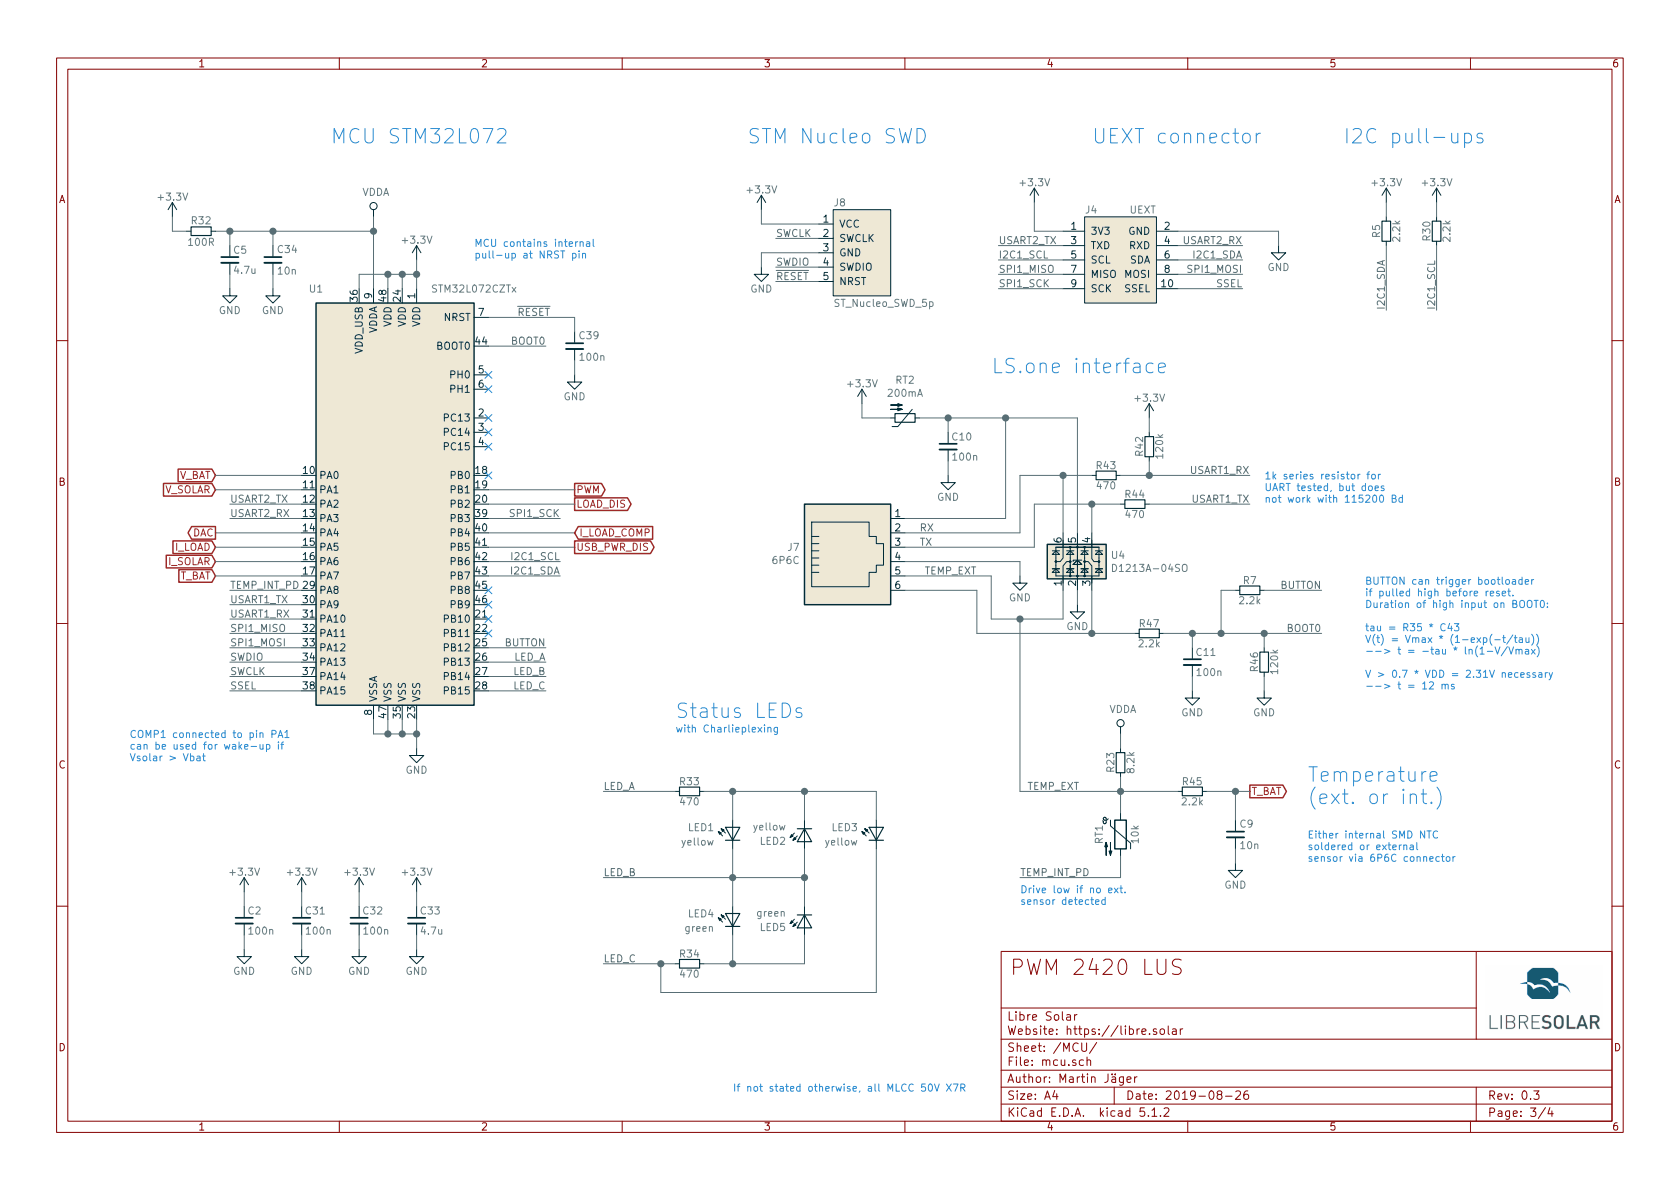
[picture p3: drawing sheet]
EESchema Schematic File Version 4
LIBS:pwm-2420-lus-cache
EELAYER 29 0
EELAYER END
$Descr A4 11693 8268
encoding utf-8
Sheet 3 4
Title "PWM 2420 LUS"
Date "2019-08-26"
Rev "0.3"
Comp "Libre Solar"
Comment1 "Author: Martin Jäger"
Comment2 "Website: https://libre.solar"
Comment3 ""
Comment4 ""
$EndDescr
$Comp
L power:GND #PWR010
U 1 1
P 2100 6600
F 0 "#PWR010" H 2100 6350 50  0001 C CNN
F 1 "GND" H 2100 6450 50  0000 C CNN
F 2 "" H 2100 6600 50  0000 C CNN
F 3 "" H 2100 6600 50  0000 C CNN
	1    2100 6600
	1    0    0    -1  
$EndComp
$Comp
L power:GND #PWR011
U 1 1
P 2500 6600
F 0 "#PWR011" H 2500 6350 50  0001 C CNN
F 1 "GND" H 2500 6450 50  0000 C CNN
F 2 "" H 2500 6600 50  0000 C CNN
F 3 "" H 2500 6600 50  0000 C CNN
	1    2500 6600
	1    0    0    -1  
$EndComp
$Comp
L power:GND #PWR012
U 1 1
P 2900 6600
F 0 "#PWR012" H 2900 6350 50  0001 C CNN
F 1 "GND" H 2900 6450 50  0000 C CNN
F 2 "" H 2900 6600 50  0000 C CNN
F 3 "" H 2900 6600 50  0000 C CNN
	1    2900 6600
	1    0    0    -1  
$EndComp
$Comp
L power:GND #PWR013
U 1 1
P 1900 2000
F 0 "#PWR013" H 1900 1750 50  0001 C CNN
F 1 "GND" H 1900 1850 50  0000 C CNN
F 2 "" H 1900 2000 50  0000 C CNN
F 3 "" H 1900 2000 50  0000 C CNN
	1    1900 2000
	1    0    0    -1  
$EndComp
$Comp
L power:+3.3V #PWR015
U 1 1
P 2100 6200
F 0 "#PWR015" H 2100 6050 50  0001 C CNN
F 1 "+3.3V" H 2100 6340 50  0000 C CNN
F 2 "" H 2100 6200 50  0000 C CNN
F 3 "" H 2100 6200 50  0000 C CNN
	1    2100 6200
	1    0    0    -1  
$EndComp
$Comp
L power:+3.3V #PWR016
U 1 1
P 2500 6200
F 0 "#PWR016" H 2500 6050 50  0001 C CNN
F 1 "+3.3V" H 2500 6340 50  0000 C CNN
F 2 "" H 2500 6200 50  0000 C CNN
F 3 "" H 2500 6200 50  0000 C CNN
	1    2500 6200
	1    0    0    -1  
$EndComp
$Comp
L power:+3.3V #PWR017
U 1 1
P 2900 6200
F 0 "#PWR017" H 2900 6050 50  0001 C CNN
F 1 "+3.3V" H 2900 6340 50  0000 C CNN
F 2 "" H 2900 6200 50  0000 C CNN
F 3 "" H 2900 6200 50  0000 C CNN
	1    2900 6200
	1    0    0    -1  
$EndComp
$Comp
L power:GND #PWR018
U 1 1
P 2900 5200
F 0 "#PWR018" H 2900 4950 50  0001 C CNN
F 1 "GND" H 2900 5050 50  0000 C CNN
F 2 "" H 2900 5200 50  0000 C CNN
F 3 "" H 2900 5200 50  0000 C CNN
	1    2900 5200
	1    0    0    -1  
$EndComp
$Comp
L power:+3.3V #PWR024
U 1 1
P 2900 1800
F 0 "#PWR024" H 2900 1650 50  0001 C CNN
F 1 "+3.3V" H 2900 1940 50  0000 C CNN
F 2 "" H 2900 1800 50  0000 C CNN
F 3 "" H 2900 1800 50  0000 C CNN
	1    2900 1800
	1    0    0    -1  
$EndComp
$Comp
L power:+3.3V #PWR025
U 1 1
P 1200 1500
F 0 "#PWR025" H 1200 1350 50  0001 C CNN
F 1 "+3.3V" H 1200 1640 50  0000 C CNN
F 2 "" H 1200 1500 50  0000 C CNN
F 3 "" H 1200 1500 50  0000 C CNN
	1    1200 1500
	1    0    0    -1  
$EndComp
$Comp
L Project:C C31
U 1 1
P 2100 6400
F 0 "C31" H 2120 6470 50  0000 L CNN
F 1 "100n" H 2120 6330 50  0000 L CNN
F 2 "LibreSolar:C_0805_2012" H 2100 6400 50  0001 C CNN
F 3 "" H 2100 6400 50  0000 C CNN
F 4 "Yageo" H 350 900 50  0001 C CNN "Manufacturer"
F 5 "CC0805KRX7R9BB104" H 350 900 50  0001 C CNN "PartNumber"
	1    2100 6400
	1    0    0    -1  
$EndComp
$Comp
L Project:C C32
U 1 1
P 2500 6400
F 0 "C32" H 2520 6470 50  0000 L CNN
F 1 "100n" H 2520 6330 50  0000 L CNN
F 2 "LibreSolar:C_0805_2012" H 2500 6400 50  0001 C CNN
F 3 "" H 2500 6400 50  0000 C CNN
F 4 "Yageo" H 400 900 50  0001 C CNN "Manufacturer"
F 5 "CC0805KRX7R9BB104" H 400 900 50  0001 C CNN "PartNumber"
	1    2500 6400
	1    0    0    -1  
$EndComp
$Comp
L Project:C C34
U 1 1
P 1900 1800
F 0 "C34" H 1925 1875 50  0000 L CNN
F 1 "10n" H 1925 1725 50  0000 L CNN
F 2 "LibreSolar:C_0805_2012" H 1900 1800 50  0001 C CNN
F 3 "" H 1900 1800 50  0000 C CNN
F 4 "Yageo" H -300 400 50  0001 C CNN "Manufacturer"
F 5 "CC0805KRX7R0BB103" H 0   0   50  0001 C CNN "PartNumber"
F 6 "100V, X7R" H 0   0   50  0001 C CNN "Remarks"
	1    1900 1800
	1    0    0    -1  
$EndComp
$Comp
L Project:C C33
U 1 1
P 2900 6400
F 0 "C33" H 2920 6470 50  0000 L CNN
F 1 "4.7u" H 2920 6330 50  0000 L CNN
F 2 "LibreSolar:C_0805_2012" H 2900 6400 50  0001 C CNN
F 3 "" H 2900 6400 50  0000 C CNN
F 4 "Wurth Electronics" H 450 900 50  0001 C CNN "Manufacturer"
F 5 "885012107018" H 450 900 50  0001 C CNN "PartNumber"
F 6 "25V, X5R" H -3150 1600 60  0001 C CNN "Remarks"
	1    2900 6400
	1    0    0    -1  
$EndComp
$Comp
L Project:D_LED LED2
U 1 1
P 5100 6400
AR Path="/5B07ACDD" Ref="LED2"  Part="1" 
AR Path="/58A68DCB/5B07ACDD" Ref="LED4"  Part="1" 
F 0 "LED4" H 5225 6450 50  0000 L CNN
F 1 "green" H 5225 6350 50  0000 L CNN
F 2 "LibreSolar:LED_0603_D3.0mm" V 5100 6400 50  0001 C CNN
F 3 "" V 5100 6400 50  0000 C CNN
F 4 "Lite-On" H 0   -100 50  0001 C CNN "Manufacturer"
F 5 "LTL-4231" H 0   -100 50  0001 C CNN "PartNumber"
F 6 "Green LED 3mm" H 0   -100 50  0001 C CNN "Remarks"
	1    5100 6400
	-1   0    0    -1  
$EndComp
$Comp
L power:GND #PWR030
U 1 1
P 5300 1850
F 0 "#PWR030" H 5300 1600 50  0001 C CNN
F 1 "GND" H 5300 1700 50  0000 C CNN
F 2 "" H 5300 1850 50  0000 C CNN
F 3 "" H 5300 1850 50  0000 C CNN
	1    5300 1850
	1    0    0    -1  
$EndComp
$Comp
L power:+3.3V #PWR031
U 1 1
P 5300 1450
F 0 "#PWR031" H 5300 1300 50  0001 C CNN
F 1 "+3.3V" H 5300 1590 50  0000 C CNN
F 2 "" H 5300 1450 50  0000 C CNN
F 3 "" H 5300 1450 50  0000 C CNN
	1    5300 1450
	1    0    0    -1  
$EndComp
Text Notes 4700 5000 0    100  ~ 0
Status LEDs
Text Notes 2300 1000 0    100  ~ 0
MCU STM32L072
Text Notes 5200 1000 0    100  ~ 0
STM Nucleo SWD
Text Label 3800 2400 2    50   ~ 0
BOOT0
Text Label 3600 2200 0    50   ~ 0
~RESET
Text Label 5400 1850 0    50   ~ 0
SWDIO
Text Label 5400 1650 0    50   ~ 0
SWCLK
Text Label 5400 1950 0    50   ~ 0
~RESET
Wire Wire Line
	2100 6200 2100 6300
Wire Wire Line
	2500 6200 2500 6300
Wire Wire Line
	2900 6300 2900 6200
Wire Wire Line
	2100 6600 2100 6500
Wire Wire Line
	2500 6500 2500 6600
Wire Wire Line
	1900 1900 1900 2000
Wire Wire Line
	2900 6500 2900 6600
Wire Wire Line
	1500 1600 1600 1600
Wire Wire Line
	1900 1600 1900 1700
Wire Wire Line
	1200 1600 1300 1600
Wire Wire Line
	1200 1600 1200 1500
Wire Wire Line
	5700 1650 5400 1650
Wire Wire Line
	5700 1850 5400 1850
Wire Wire Line
	5700 1950 5400 1950
Connection ~ 1900 1600
Text Notes 5100 7600 0    50   ~ 0
If not stated otherwise, all MLCC 50V X7R
$Comp
L power:+3.3V #PWR0101
U 1 1
P 7200 1400
F 0 "#PWR0101" H 7200 1250 50  0001 C CNN
F 1 "+3.3V" H 7200 1540 50  0000 C CNN
F 2 "" H 7200 1400 50  0000 C CNN
F 3 "" H 7200 1400 50  0000 C CNN
	1    7200 1400
	1    0    0    -1  
$EndComp
$Comp
L power:GND #PWR0102
U 1 1
P 8900 1700
F 0 "#PWR0102" H 8900 1450 50  0001 C CNN
F 1 "GND" H 8900 1550 50  0000 C CNN
F 2 "" H 8900 1700 50  0000 C CNN
F 3 "" H 8900 1700 50  0000 C CNN
	1    8900 1700
	1    0    0    -1  
$EndComp
$Comp
L power:+3.3V #PWR0103
U 1 1
P 10000 1400
F 0 "#PWR0103" H 10000 1250 50  0001 C CNN
F 1 "+3.3V" H 10000 1540 50  0000 C CNN
F 2 "" H 10000 1400 50  0000 C CNN
F 3 "" H 10000 1400 50  0000 C CNN
	1    10000 1400
	1    0    0    -1  
$EndComp
$Comp
L power:+3.3V #PWR0104
U 1 1
P 9650 1400
F 0 "#PWR0104" H 9650 1250 50  0001 C CNN
F 1 "+3.3V" H 9650 1540 50  0000 C CNN
F 2 "" H 9650 1400 50  0000 C CNN
F 3 "" H 9650 1400 50  0000 C CNN
	1    9650 1400
	1    0    0    -1  
$EndComp
$Comp
L Project:R R30
U 1 1
P 10000 1600
F 0 "R30" V 9930 1600 50  0000 C CNN
F 1 "2.2k" V 10070 1600 50  0000 C CNN
F 2 "LibreSolar:R_0805_2012" H 10000 1600 50  0001 C CNN
F 3 "" H 10000 1600 50  0000 C CNN
F 4 "Yageo" H 4850 -3750 50  0001 C CNN "Manufacturer"
F 5 "RC0805FR-072K2L" H 4850 -3750 50  0001 C CNN "PartNumber"
	1    10000 1600
	1    0    0    1   
$EndComp
$Comp
L Project:R R5
U 1 1
P 9650 1600
F 0 "R5" V 9580 1600 50  0000 C CNN
F 1 "2.2k" V 9720 1600 50  0000 C CNN
F 2 "LibreSolar:R_0805_2012" H 9650 1600 50  0001 C CNN
F 3 "" H 9650 1600 50  0000 C CNN
F 4 "Yageo" H 4850 -3750 50  0001 C CNN "Manufacturer"
F 5 "RC0805FR-072K2L" H 4850 -3750 50  0001 C CNN "PartNumber"
	1    9650 1600
	1    0    0    1   
$EndComp
$Comp
L Project:UEXT J4
U 1 1
P 7800 1800
F 0 "J4" H 7550 2150 50  0000 L CNN
F 1 "UEXT" H 8050 2150 50  0000 R CNN
F 2 "LibreSolar:Box_Header_2x05x2.54mm_Straight" H 7800 1200 50  0001 C CIN
F 3 "" H 7800 1800 60  0000 C CNN
F 4 "On Shore Technology Inc." H 0   0   50  0001 C CNN "Manufacturer"
F 5 "302-S101" H 7800 1800 50  0001 C CNN "PartNumber"
F 6 "2x5 pin box header, pitch 2.54 mm" H 0   0   50  0001 C CNN "Remarks"
	1    7800 1800
	1    0    0    -1  
$EndComp
Text Notes 7600 1000 0    100  ~ 0
UEXT connector
Text Notes 9350 1000 0    100  ~ 0
I2C pull-ups
Wire Wire Line
	9650 1500 9650 1400
Wire Wire Line
	10000 1500 10000 1400
Wire Wire Line
	8200 1600 8900 1600
Wire Wire Line
	8900 1600 8900 1700
Wire Wire Line
	10000 2150 10000 1700
Wire Wire Line
	7400 1700 6950 1700
Wire Wire Line
	7400 1800 6950 1800
Wire Wire Line
	7400 1900 6950 1900
Wire Wire Line
	7400 2000 6950 2000
Wire Wire Line
	8200 1700 8650 1700
Wire Wire Line
	8200 1800 8650 1800
Wire Wire Line
	8200 1900 8650 1900
Wire Wire Line
	8200 2000 8650 2000
Wire Wire Line
	9650 1700 9650 2150
Wire Wire Line
	7200 1600 7400 1600
Wire Wire Line
	7200 1600 7200 1400
Text Label 8650 1900 2    50   ~ 0
SPI1_MOSI
Text Label 8650 2000 2    50   ~ 0
SSEL
Text Label 8650 1800 2    50   ~ 0
I2C1_SDA
Text Label 8650 1700 2    50   ~ 0
USART2_RX
Text Label 6950 1700 0    50   ~ 0
USART2_TX
Text Label 6950 1800 0    50   ~ 0
I2C1_SCL
Text Label 6950 1900 0    50   ~ 0
SPI1_MISO
Text Label 6950 2000 0    50   ~ 0
SPI1_SCK
Text Label 9650 2150 1    50   ~ 0
I2C1_SDA
Text Label 10000 2150 1    50   ~ 0
I2C1_SCL
$Comp
L Project:D_LED LED5
U 1 1
P 5600 6400
F 0 "LED5" H 5725 6450 50  0000 L CNN
F 1 "green" H 5725 6350 50  0000 L CNN
F 2 "LibreSolar:LED_0603_D3.0mm" V 5600 6400 50  0001 C CNN
F 3 "" V 5600 6400 50  0000 C CNN
F 4 "Lite-On" H 0   -100 50  0001 C CNN "Manufacturer"
F 5 "LTL-4231" H 0   -100 50  0001 C CNN "PartNumber"
F 6 "Green LED 3mm" H 0   -100 50  0001 C CNN "Remarks"
	1    5600 6400
	-1   0    0    1   
$EndComp
$Comp
L Project:C C39
U 1 1
P 4000 2400
F 0 "C39" H 4025 2475 50  0000 L CNN
F 1 "100n" H 4025 2325 50  0000 L CNN
F 2 "LibreSolar:C_0805_2012" H 4000 2400 50  0001 C CNN
F 3 "" H 4000 2400 50  0000 C CNN
F 4 "Yageo" H 1800 1000 50  0001 C CNN "Manufacturer"
F 5 "CC0805KRX7R9BB104" H 1800 1000 50  0001 C CNN "PartNumber"
	1    4000 2400
	1    0    0    -1  
$EndComp
$Comp
L power:GND #PWR0120
U 1 1
P 4000 2600
F 0 "#PWR0120" H 4000 2350 50  0001 C CNN
F 1 "GND" H 4000 2450 50  0000 C CNN
F 2 "" H 4000 2600 50  0000 C CNN
F 3 "" H 4000 2600 50  0000 C CNN
	1    4000 2600
	1    0    0    -1  
$EndComp
Wire Wire Line
	4000 2500 4000 2600
Text Notes 3300 1800 0    50   ~ 0
MCU contains internal\npull-up at NRST pin
Wire Wire Line
	4000 2200 4000 2300
$Comp
L Project:D_LED LED1
U 1 1
P 5100 5800
F 0 "LED1" H 5225 5850 50  0000 L CNN
F 1 "yellow" H 5225 5750 50  0000 L CNN
F 2 "LibreSolar:LED_0603_D3.0mm" V 5100 5800 50  0001 C CNN
F 3 "" V 5100 5800 50  0000 C CNN
F 4 "Lite-On" H 0   -100 50  0001 C CNN "Manufacturer"
F 5 "LTL-1CHY" H 0   -100 50  0001 C CNN "PartNumber"
F 6 "Yellow LED 3mm" H 0   -100 50  0001 C CNN "Remarks"
	1    5100 5800
	-1   0    0    -1  
$EndComp
$Comp
L Project:D_LED LED3
U 1 1
P 6100 5800
F 0 "LED3" H 6225 5850 50  0000 L CNN
F 1 "yellow" H 6225 5750 50  0000 L CNN
F 2 "LibreSolar:LED_0603_D3.0mm" V 6100 5800 50  0001 C CNN
F 3 "" V 6100 5800 50  0000 C CNN
F 4 "Lite-On" H 0   -100 50  0001 C CNN "Manufacturer"
F 5 "LTL-1CHY" H 0   -100 50  0001 C CNN "PartNumber"
F 6 "Yellow LED 3mm" H 0   -100 50  0001 C CNN "Remarks"
	1    6100 5800
	-1   0    0    -1  
$EndComp
$Comp
L Project:D_LED LED2
U 1 1
P 5600 5800
F 0 "LED2" H 5725 5850 50  0000 L CNN
F 1 "yellow" H 5725 5750 50  0000 L CNN
F 2 "LibreSolar:LED_0603_D3.0mm" V 5600 5800 50  0001 C CNN
F 3 "" V 5600 5800 50  0000 C CNN
F 4 "Lite-On" H 0   -100 50  0001 C CNN "Manufacturer"
F 5 "LTL-1CHY" H 0   -100 50  0001 C CNN "PartNumber"
F 6 "Yellow LED 3mm" H 0   -100 50  0001 C CNN "Remarks"
	1    5600 5800
	-1   0    0    1   
$EndComp
Wire Wire Line
	5700 1550 5300 1550
Wire Wire Line
	5300 1550 5300 1450
Wire Wire Line
	5700 1750 5300 1750
Wire Wire Line
	5300 1750 5300 1850
$Comp
L Project:R R7
U 1 1
P 8700 4100
F 0 "R7" V 8630 4100 50  0000 C CNN
F 1 "2.2k" V 8770 4100 50  0000 C CNN
F 2 "LibreSolar:R_0805_2012" H 8700 4100 50  0001 C CNN
F 3 "" H 8700 4100 50  0000 C CNN
F 4 "Yageo" H 3900 -1250 50  0001 C CNN "Manufacturer"
F 5 "RC0805FR-072K2L" H 3900 -1250 50  0001 C CNN "PartNumber"
	1    8700 4100
	0    1    1    0   
$EndComp
Text Label 9200 4400 2    50   ~ 0
BOOT0
Text Notes 4700 5100 0    50   ~ 0
with Charlieplexing
Text Label 1600 4200 0    50   ~ 0
USART1_TX
Text Label 1600 4300 0    50   ~ 0
USART1_RX
Text Label 1600 4600 0    50   ~ 0
SWDIO
Text Label 1600 4700 0    50   ~ 0
SWCLK
Wire Wire Line
	2100 3700 1500 3700
Wire Wire Line
	2100 4700 1600 4700
Wire Wire Line
	2100 4600 1600 4600
Wire Wire Line
	2100 4300 1600 4300
Wire Wire Line
	2100 4200 1600 4200
Wire Wire Line
	2100 3600 1600 3600
Wire Wire Line
	2100 3500 1600 3500
Text Label 1600 3500 0    50   ~ 0
USART2_TX
Text Label 1600 3600 0    50   ~ 0
USART2_RX
Text Label 1600 4800 0    50   ~ 0
SSEL
Wire Wire Line
	2100 4800 1600 4800
Text GLabel 1500 3700 0    50   Output ~ 0
DAC
Text GLabel 1500 3400 0    50   Input ~ 0
V_SOLAR
Text GLabel 1500 3300 0    50   Input ~ 0
V_BAT
Text GLabel 1500 4000 0    50   Input ~ 0
T_BAT
Text GLabel 1500 3800 0    50   Input ~ 0
I_LOAD
Text GLabel 1500 3900 0    50   Input ~ 0
I_SOLAR
Wire Wire Line
	1500 3300 2100 3300
Wire Wire Line
	2100 3400 1500 3400
Wire Wire Line
	2100 3800 1500 3800
Wire Wire Line
	2100 3900 1500 3900
Wire Wire Line
	1500 4000 2100 4000
Wire Wire Line
	3400 3900 3900 3900
Wire Wire Line
	3400 4000 3900 4000
Wire Wire Line
	3400 3700 4000 3700
Wire Wire Line
	3400 3800 4000 3800
Wire Wire Line
	3400 3600 3900 3600
Text Label 3900 4000 2    50   ~ 0
I2C1_SDA
Text Label 3900 3900 2    50   ~ 0
I2C1_SCL
Text Label 3900 3600 2    50   ~ 0
SPI1_SCK
Text GLabel 4000 3400 2    50   Output ~ 0
PWM
Text GLabel 4000 3800 2    50   Output ~ 0
USB_PWR_DIS
Wire Wire Line
	3400 4700 3800 4700
Text GLabel 4000 3500 2    50   Output ~ 0
LOAD_DIS
Wire Wire Line
	3400 4800 3800 4800
Wire Wire Line
	4000 3400 3400 3400
Wire Wire Line
	2100 4100 1600 4100
Wire Wire Line
	2100 4400 1600 4400
Wire Wire Line
	2100 4500 1600 4500
Text Label 3800 4800 2    50   ~ 0
LED_C
Text Label 3800 4700 2    50   ~ 0
LED_B
Text Label 3800 4600 2    50   ~ 0
LED_A
Wire Wire Line
	3400 2400 3800 2400
Wire Wire Line
	3400 2200 4000 2200
$Comp
L Project:R R32
U 1 1
P 1400 1600
F 0 "R32" V 1325 1600 50  0000 C CNN
F 1 "100R" V 1475 1600 50  0000 C CNN
F 2 "LibreSolar:R_0805_2012" V 1225 1500 50  0001 C CNN
F 3 "" H 1400 1600 50  0000 C CNN
F 4 "Yageo" H -800 -400 50  0001 C CNN "Manufacturer"
F 5 "RC0805FR-07100RL" H 1400 1600 50  0001 C CNN "PartNumber"
	1    1400 1600
	0    1    1    0   
$EndComp
$Comp
L Project:C C5
U 1 1
P 1600 1800
F 0 "C5" H 1620 1870 50  0000 L CNN
F 1 "4.7u" H 1620 1730 50  0000 L CNN
F 2 "LibreSolar:C_0805_2012" H 1600 1800 50  0001 C CNN
F 3 "" H 1600 1800 50  0000 C CNN
F 4 "Wurth Electronics" H -850 -3700 50  0001 C CNN "Manufacturer"
F 5 "885012107018" H -850 -3700 50  0001 C CNN "PartNumber"
F 6 "25V, X5R" H -4450 -3000 60  0001 C CNN "Remarks"
	1    1600 1800
	1    0    0    -1  
$EndComp
Wire Wire Line
	1600 1600 1600 1700
Connection ~ 1600 1600
Wire Wire Line
	1600 1900 1600 2000
$Comp
L power:GND #PWR020
U 1 1
P 1600 2000
F 0 "#PWR020" H 1600 1750 50  0001 C CNN
F 1 "GND" H 1600 1850 50  0000 C CNN
F 2 "" H 1600 2000 50  0000 C CNN
F 3 "" H 1600 2000 50  0000 C CNN
	1    1600 2000
	1    0    0    -1  
$EndComp
Wire Wire Line
	2600 2000 2600 1600
Wire Wire Line
	1900 1600 2600 1600
Wire Wire Line
	2800 1900 2700 1900
Wire Wire Line
	2700 1900 2700 2000
Wire Wire Line
	2800 1900 2800 2000
$Comp
L Project:R R33
U 1 1
P 4800 5500
F 0 "R33" V 4730 5500 50  0000 C CNN
F 1 "470" V 4870 5500 50  0000 C CNN
F 2 "LibreSolar:R_0805_2012" H 4800 5500 50  0001 C CNN
F 3 "" H 4800 5500 50  0000 C CNN
F 4 "Yageo" H 0   150 50  0001 C CNN "Manufacturer"
F 5 "RC0805FR-07470RL" H 0   150 50  0001 C CNN "PartNumber"
	1    4800 5500
	0    -1   1    0   
$EndComp
$Comp
L Project:R R34
U 1 1
P 4800 6700
F 0 "R34" V 4730 6700 50  0000 C CNN
F 1 "470" V 4870 6700 50  0000 C CNN
F 2 "LibreSolar:R_0805_2012" H 4800 6700 50  0001 C CNN
F 3 "" H 4800 6700 50  0000 C CNN
F 4 "Yageo" H 0   1350 50  0001 C CNN "Manufacturer"
F 5 "RC0805FR-07470RL" H 0   1350 50  0001 C CNN "PartNumber"
	1    4800 6700
	0    -1   1    0   
$EndComp
Wire Wire Line
	4900 5500 5100 5500
Wire Wire Line
	6100 5500 6100 5700
Wire Wire Line
	5100 6500 5100 6700
Connection ~ 5100 6700
Wire Wire Line
	5100 6700 4900 6700
Wire Wire Line
	5600 6500 5600 6700
Wire Wire Line
	5600 6700 5100 6700
Wire Wire Line
	5600 5900 5600 6100
Wire Wire Line
	5600 5700 5600 5500
Connection ~ 5600 5500
Wire Wire Line
	5600 5500 6100 5500
Wire Wire Line
	5100 5500 5100 5700
Connection ~ 5100 5500
Wire Wire Line
	5100 5500 5600 5500
Wire Wire Line
	5100 5900 5100 6100
Connection ~ 5100 6100
Wire Wire Line
	5100 6100 5100 6300
Wire Wire Line
	5100 6100 5600 6100
Connection ~ 5600 6100
Wire Wire Line
	5600 6100 5600 6300
Wire Wire Line
	4700 6700 4600 6700
Wire Wire Line
	4700 5500 4200 5500
Text Label 4200 5500 0    50   ~ 0
LED_A
Text Label 4200 6100 0    50   ~ 0
LED_B
Text Label 4200 6700 0    50   ~ 0
LED_C
$Comp
L Project:ST_Nucleo_SWD_5p J8
U 1 1
P 6000 1750
F 0 "J8" H 5800 2100 50  0000 L CNN
F 1 "ST_Nucleo_SWD_5p" H 5800 1400 50  0000 L CNN
F 2 "Connector_PinHeader_2.54mm:PinHeader_1x05_P2.54mm_Vertical" H 6000 1300 30  0001 C CIN
F 3 "" H 6150 1800 60  0000 C CNN
F 4 "any" H 0   0   50  0001 C CNN "Manufacturer"
F 5 "1x5 pin header, pitch 2.54 mm" H 0   0   50  0001 C CNN "Remarks"
	1    6000 1750
	1    0    0    -1  
$EndComp
$Comp
L Connector:6P6C J7
U 1 1
P 5900 3800
F 0 "J7" H 5570 3804 50  0000 R CNN
F 1 "6P6C" H 5570 3895 50  0000 R CNN
F 2 "LibreSolar:RJ25_6P6C_TabUp" V 5900 3825 50  0001 C CNN
F 3 "" V 5900 3825 50  0001 C CNN
F 4 "Wurth Electronics" H 5900 3800 50  0001 C CNN "Manufacturer"
F 5 "615006138421" H 5900 3800 50  0001 C CNN "PartNumber"
F 6 "Alternative: Pulse E5566-Q0LK22-L" H -600 0   50  0001 C CNN "Remarks"
	1    5900 3800
	1    0    0    1   
$EndComp
$Comp
L power:+3.3V #PWR022
U 1 1
P 6000 2800
F 0 "#PWR022" H 6000 2650 50  0001 C CNN
F 1 "+3.3V" H 6000 2940 50  0000 C CNN
F 2 "" H 6000 2800 50  0000 C CNN
F 3 "" H 6000 2800 50  0000 C CNN
	1    6000 2800
	-1   0    0    -1  
$EndComp
$Comp
L power:GND #PWR023
U 1 1
P 7100 4000
F 0 "#PWR023" H 7100 3750 50  0001 C CNN
F 1 "GND" H 7100 3850 50  0000 C CNN
F 2 "" H 7100 4000 50  0000 C CNN
F 3 "" H 7100 4000 50  0000 C CNN
	1    7100 4000
	1    0    0    -1  
$EndComp
Wire Wire Line
	6300 3600 7000 3600
Text Label 6800 4000 2    50   ~ 0
TEMP_EXT
$Comp
L power:GND #PWR?
U 1 1
P 8600 6000
AR Path="/58E22D17/5C4951F9" Ref="#PWR?"  Part="1" 
AR Path="/58A68DC9/5C4951F9" Ref="#PWR?"  Part="1" 
AR Path="/58A68DCB/5C4951F9" Ref="#PWR032"  Part="1" 
F 0 "#PWR032" H 8600 5750 50  0001 C CNN
F 1 "GND" H 8600 5850 50  0000 C CNN
F 2 "" H 8600 6000 50  0000 C CNN
F 3 "" H 8600 6000 50  0000 C CNN
	1    8600 6000
	-1   0    0    -1  
$EndComp
$Comp
L Project:C C?
U 1 1
P 8600 5800
AR Path="/58E22D17/5C495207" Ref="C?"  Part="1" 
AR Path="/58A68DC9/5C495207" Ref="C?"  Part="1" 
AR Path="/58A68DCB/5C495207" Ref="C9"  Part="1" 
F 0 "C9" H 8625 5875 50  0000 L CNN
F 1 "10n" H 8625 5725 50  0000 L CNN
F 2 "LibreSolar:C_0805_2012" H 8600 5600 50  0001 C CNN
F 3 "" H 8625 5875 50  0000 C CNN
F 4 "Yageo" H -200 -50 50  0001 C CNN "Manufacturer"
F 5 "CC0805KRX7R0BB103" H -600 0   50  0001 C CNN "PartNumber"
F 6 "100V, X7R" H -600 0   50  0001 C CNN "Remarks"
	1    8600 5800
	1    0    0    -1  
$EndComp
$Comp
L Project:R R?
U 1 1
P 7800 5300
AR Path="/58E22D17/5C495216" Ref="R?"  Part="1" 
AR Path="/58A68DC9/5C495216" Ref="R?"  Part="1" 
AR Path="/58A68DCB/5C495216" Ref="R23"  Part="1" 
F 0 "R23" V 7730 5300 50  0000 C CNN
F 1 "8.2k" V 7870 5300 50  0000 C CNN
F 2 "LibreSolar:R_0805_2012" H 7800 5300 50  0001 C CNN
F 3 "" H 7800 5300 50  0000 C CNN
F 4 "Yageo" H -1500 100 50  0001 C CNN "Manufacturer"
F 5 "RC0805FR-078K2L" H -600 0   50  0001 C CNN "PartNumber"
	1    7800 5300
	1    0    0    -1  
$EndComp
$Comp
L Device:Thermistor_NTC RT?
U 1 1
P 7800 5800
AR Path="/58E22D17/5C49521F" Ref="RT?"  Part="1" 
AR Path="/58A68DC9/5C49521F" Ref="RT?"  Part="1" 
AR Path="/58A68DCB/5C49521F" Ref="RT1"  Part="1" 
F 0 "RT1" V 7650 5800 50  0000 C CNN
F 1 "10k" V 7900 5800 50  0000 C CNN
F 2 "LibreSolar:R_0805_2012" H 7800 5850 50  0001 C CNN
F 3 "" H 7800 5850 50  0001 C CNN
F 4 "Murata" H -1500 -50 50  0001 C CNN "Manufacturer"
F 5 "NCP21XV103J03RA" H -1500 -50 50  0001 C CNN "PartNumber"
	1    7800 5800
	1    0    0    -1  
$EndComp
Wire Wire Line
	8600 5900 8600 6000
Wire Wire Line
	8600 5700 8600 5500
Wire Wire Line
	7800 5400 7800 5500
Connection ~ 7800 5500
Text Notes 9100 5600 0    100  ~ 0
Temperature\n(ext. or int.)
Wire Wire Line
	7800 5500 7800 5650
Text GLabel 8700 5500 2    50   Output ~ 0
T_BAT
Wire Wire Line
	8600 5500 8700 5500
Text Label 7150 5500 0    50   ~ 0
TEMP_EXT
Text Notes 9100 6000 0    50   ~ 0
Either internal SMD NTC\nsoldered or external \nsensor via 6P6C connector
Text Notes 6900 2600 0    100  ~ 0
LS.one interface
Text Label 1600 4400 0    50   ~ 0
SPI1_MISO
Text Label 1600 4500 0    50   ~ 0
SPI1_MOSI
$Comp
L power:VDDA #PWR0108
U 1 1
P 2600 1500
F 0 "#PWR0108" H 2600 1350 50  0001 C CNN
F 1 "VDDA" H 2617 1673 50  0000 C CNN
F 2 "" H 2600 1500 50  0001 C CNN
F 3 "" H 2600 1500 50  0001 C CNN
	1    2600 1500
	1    0    0    -1  
$EndComp
Wire Wire Line
	1600 1600 1900 1600
Wire Wire Line
	2600 1500 2600 1600
Connection ~ 2600 1600
Text Notes 900  5300 0    50   ~ 0
COMP1 connected to pin PA1\ncan be used for wake-up if\nVsolar > Vbat
Wire Wire Line
	4000 3500 3400 3500
Text GLabel 4000 3700 2    50   Input ~ 0
I_LOAD_COMP
Wire Wire Line
	7100 3900 7100 4000
Wire Wire Line
	6300 4100 6800 4100
$Comp
L MCU_ST_STM32L0:STM32L072CZTx U1
U 1 1
P 2700 3500
F 0 "U1" H 3200 5000 50  0000 C CNN
F 1 "STM32L072CZTx" H 2100 5000 50  0000 C CNN
F 2 "Package_QFP:LQFP-48_7x7mm_P0.5mm" H 2100 2100 50  0001 R CNN
F 3 "http://www.st.com/st-web-ui/static/active/en/resource/technical/document/datasheet/DM00141133.pdf" H 2700 3500 50  0001 C CNN
F 4 "ST Microelectronics" H 0   0   50  0001 C CNN "Manufacturer"
F 5 "STM32L072CZT6" H 0   0   50  0001 C CNN "PartNumber"
F 6 "Alternative: STM32L073CZT6" H 0   0   50  0001 C CNN "Remarks"
	1    2700 3500
	-1   0    0    -1  
$EndComp
Wire Wire Line
	2600 5000 2600 5100
Wire Wire Line
	2600 5100 2700 5100
Wire Wire Line
	2900 5100 2900 5200
Wire Wire Line
	2900 5000 2900 5100
Connection ~ 2900 5100
Wire Wire Line
	2800 5000 2800 5100
Connection ~ 2800 5100
Wire Wire Line
	2800 5100 2900 5100
Wire Wire Line
	2700 5000 2700 5100
Connection ~ 2700 5100
Wire Wire Line
	2700 5100 2800 5100
Wire Wire Line
	2900 2000 2900 1900
Wire Wire Line
	2800 1900 2900 1900
Connection ~ 2800 1900
Connection ~ 2900 1900
Wire Wire Line
	2900 1900 2900 1800
$Comp
L power:GND #PWR05
U 1 1
P 1700 6600
F 0 "#PWR05" H 1700 6350 50  0001 C CNN
F 1 "GND" H 1700 6450 50  0000 C CNN
F 2 "" H 1700 6600 50  0000 C CNN
F 3 "" H 1700 6600 50  0000 C CNN
	1    1700 6600
	1    0    0    -1  
$EndComp
$Comp
L power:+3.3V #PWR01
U 1 1
P 1700 6200
F 0 "#PWR01" H 1700 6050 50  0001 C CNN
F 1 "+3.3V" H 1700 6340 50  0000 C CNN
F 2 "" H 1700 6200 50  0000 C CNN
F 3 "" H 1700 6200 50  0000 C CNN
	1    1700 6200
	1    0    0    -1  
$EndComp
$Comp
L Project:C C2
U 1 1
P 1700 6400
F 0 "C2" H 1720 6470 50  0000 L CNN
F 1 "100n" H 1720 6330 50  0000 L CNN
F 2 "LibreSolar:C_0805_2012" H 1700 6400 50  0001 C CNN
F 3 "" H 1700 6400 50  0000 C CNN
F 4 "Yageo" H -50 900 50  0001 C CNN "Manufacturer"
F 5 "CC0805KRX7R9BB104" H -50 900 50  0001 C CNN "PartNumber"
	1    1700 6400
	1    0    0    -1  
$EndComp
Wire Wire Line
	1700 6200 1700 6300
Wire Wire Line
	1700 6600 1700 6500
$Comp
L Project:C C10
U 1 1
P 6600 3100
F 0 "C10" H 6620 3170 50  0000 L CNN
F 1 "100n" H 6620 3030 50  0000 L CNN
F 2 "LibreSolar:C_0805_2012" H 6600 3100 50  0001 C CNN
F 3 "" H 6600 3100 50  0000 C CNN
F 4 "Yageo" H 4850 -2400 50  0001 C CNN "Manufacturer"
F 5 "CC0805KRX7R9BB104" H 4850 -2400 50  0001 C CNN "PartNumber"
	1    6600 3100
	1    0    0    -1  
$EndComp
Wire Wire Line
	2700 1900 2500 1900
Wire Wire Line
	2500 1900 2500 2000
Connection ~ 2700 1900
Wire Wire Line
	7800 6100 7100 6100
Wire Wire Line
	7800 5950 7800 6100
Text Label 7100 6100 0    50   ~ 0
TEMP_INT_PD
Text Label 1600 4100 0    50   ~ 0
TEMP_INT_PD
Wire Wire Line
	3400 4600 3800 4600
$Comp
L Project:R R43
U 1 1
P 7700 3300
F 0 "R43" V 7630 3300 50  0000 C CNN
F 1 "470" V 7770 3300 50  0000 C CNN
F 2 "LibreSolar:R_0805_2012" H 7700 3300 50  0001 C CNN
F 3 "" H 7700 3300 50  0000 C CNN
F 4 "Yageo" H 2900 -2050 50  0001 C CNN "Manufacturer"
F 5 "RC0805FR-07470RL" H 2900 -2050 50  0001 C CNN "PartNumber"
	1    7700 3300
	0    -1   1    0   
$EndComp
$Comp
L Project:R R44
U 1 1
P 7900 3500
F 0 "R44" V 7830 3500 50  0000 C CNN
F 1 "470" V 7970 3500 50  0000 C CNN
F 2 "LibreSolar:R_0805_2012" H 7900 3500 50  0001 C CNN
F 3 "" H 7900 3500 50  0000 C CNN
F 4 "Yageo" H 3100 -1850 50  0001 C CNN "Manufacturer"
F 5 "RC0805FR-07470RL" H 3100 -1850 50  0001 C CNN "PartNumber"
	1    7900 3500
	0    -1   1    0   
$EndComp
Wire Wire Line
	7100 3700 7100 3300
Wire Wire Line
	6300 3700 7100 3700
Wire Wire Line
	7200 3800 7200 3500
Wire Wire Line
	6300 3800 7200 3800
$Comp
L power:GND #PWR0110
U 1 1
P 7500 4200
F 0 "#PWR0110" H 7500 3950 50  0001 C CNN
F 1 "GND" H 7500 4050 50  0000 C CNN
F 2 "" H 7500 4200 50  0000 C CNN
F 3 "" H 7500 4200 50  0000 C CNN
	1    7500 4200
	1    0    0    -1  
$EndComp
Wire Wire Line
	7800 3300 8000 3300
Wire Wire Line
	8000 3500 8700 3500
Text Label 8700 3500 2    50   ~ 0
USART1_TX
Text Label 8700 3300 2    50   ~ 0
USART1_RX
$Comp
L Project:R R45
U 1 1
P 8300 5500
F 0 "R45" V 8230 5500 50  0000 C CNN
F 1 "2.2k" V 8370 5500 50  0000 C CNN
F 2 "LibreSolar:R_0805_2012" H 8300 5500 50  0001 C CNN
F 3 "" H 8300 5500 50  0000 C CNN
F 4 "Yageo" H 3500 150 50  0001 C CNN "Manufacturer"
F 5 "RC0805FR-072K2L" H 3500 150 50  0001 C CNN "PartNumber"
	1    8300 5500
	0    -1   1    0   
$EndComp
Wire Wire Line
	8400 5500 8600 5500
Connection ~ 8600 5500
$Comp
L Project:R R42
U 1 1
P 8000 3100
F 0 "R42" V 7930 3100 50  0000 C CNN
F 1 "120k" V 8070 3100 50  0000 C CNN
F 2 "LibreSolar:R_0805_2012" H 8000 3100 50  0001 C CNN
F 3 "" H 8000 3100 50  0000 C CNN
F 4 "Yageo" H 3200 -2250 50  0001 C CNN "Manufacturer"
F 5 "RC0805FR-07120KL" H 3200 -2250 50  0001 C CNN "PartNumber"
	1    8000 3100
	1    0    0    -1  
$EndComp
$Comp
L power:VDDA #PWR0111
U 1 1
P 7800 5100
F 0 "#PWR0111" H 7800 4950 50  0001 C CNN
F 1 "VDDA" H 7817 5273 50  0000 C CNN
F 2 "" H 7800 5100 50  0001 C CNN
F 3 "" H 7800 5100 50  0001 C CNN
	1    7800 5100
	1    0    0    -1  
$EndComp
$Comp
L Project:R_PTC RT2
U 1 1
P 6300 2900
F 0 "RT2" V 6035 2900 50  0000 C CNN
F 1 "200mA" V 6126 2900 50  0000 C CNN
F 2 "LibreSolar:R_1206_3216" H 6300 2950 50  0001 C CNN
F 3 "" H 6300 2950 50  0001 C CNN
F 4 "Bel" H -600 0   50  0001 C CNN "Manufacturer"
F 5 "0ZCJ0020FF2E" H -600 0   50  0001 C CNN "PartNumber"
	1    6300 2900
	0    1    1    0   
$EndComp
$Comp
L power:GND #PWR0112
U 1 1
P 6600 3300
F 0 "#PWR0112" H 6600 3050 50  0001 C CNN
F 1 "GND" H 6600 3150 50  0000 C CNN
F 2 "" H 6600 3300 50  0000 C CNN
F 3 "" H 6600 3300 50  0000 C CNN
	1    6600 3300
	-1   0    0    -1  
$EndComp
Wire Wire Line
	7000 2900 7000 3600
$Comp
L Power_Protection:NUP4202 U4
U 1 1
P 7500 3900
F 0 "U4" H 7730 3946 50  0000 L CNN
F 1 "D1213A-04SO" H 7730 3855 50  0000 L CNN
F 2 "LibreSolar:SOT-23-6" H 7550 3975 50  0001 C CNN
F 3 "" H 7550 3975 50  0001 C CNN
F 4 "Alternative: IP4220CZ6" H -600 0   50  0001 C CNN "Remarks"
F 5 "Diodes Inc." H -600 0   50  0001 C CNN "Manufacturer"
F 6 "D1213A-04SO" H -600 0   50  0001 C CNN "PartNumber"
	1    7500 3900
	1    0    0    -1  
$EndComp
Wire Wire Line
	7200 3500 7600 3500
Wire Wire Line
	7400 3300 7400 3700
Connection ~ 7400 3300
Wire Wire Line
	7600 3500 7600 3700
Connection ~ 7600 3500
Wire Wire Line
	7600 3500 7800 3500
Wire Wire Line
	7500 4100 7500 4200
Wire Wire Line
	7400 3300 7600 3300
Wire Wire Line
	7500 3700 7500 2900
Wire Wire Line
	6600 3000 6600 2900
Connection ~ 6600 2900
Wire Wire Line
	6600 2900 6400 2900
Wire Wire Line
	6200 2900 6000 2900
Wire Wire Line
	6000 2900 6000 2800
Wire Wire Line
	6600 3200 6600 3300
Wire Wire Line
	7800 5500 8200 5500
Wire Wire Line
	7400 4100 7400 4300
Wire Wire Line
	7400 4300 7100 4300
Wire Wire Line
	6900 4300 6900 4000
Wire Wire Line
	6300 4000 6900 4000
Wire Wire Line
	7100 4300 7100 5500
Wire Wire Line
	7100 5500 7800 5500
Connection ~ 7100 4300
Wire Wire Line
	7100 4300 6900 4300
$Comp
L Project:R R47
U 1 1
P 8000 4400
F 0 "R47" V 7930 4400 50  0000 C CNN
F 1 "2.2k" V 8070 4400 50  0000 C CNN
F 2 "LibreSolar:R_0805_2012" H 8000 4400 50  0001 C CNN
F 3 "" H 8000 4400 50  0000 C CNN
F 4 "Yageo" H 3200 -950 50  0001 C CNN "Manufacturer"
F 5 "RC0805FR-072K2L" H 3200 -950 50  0001 C CNN "PartNumber"
	1    8000 4400
	0    -1   1    0   
$EndComp
$Comp
L Project:C C11
U 1 1
P 8300 4600
F 0 "C11" H 8320 4670 50  0000 L CNN
F 1 "100n" H 8320 4530 50  0000 L CNN
F 2 "LibreSolar:C_0805_2012" H 8300 4600 50  0001 C CNN
F 3 "" H 8300 4600 50  0000 C CNN
F 4 "Yageo" H 6550 -900 50  0001 C CNN "Manufacturer"
F 5 "CC0805KRX7R9BB104" H 6550 -900 50  0001 C CNN "PartNumber"
	1    8300 4600
	1    0    0    -1  
$EndComp
$Comp
L power:GND #PWR027
U 1 1
P 8300 4800
F 0 "#PWR027" H 8300 4550 50  0001 C CNN
F 1 "GND" H 8300 4650 50  0000 C CNN
F 2 "" H 8300 4800 50  0000 C CNN
F 3 "" H 8300 4800 50  0000 C CNN
	1    8300 4800
	1    0    0    -1  
$EndComp
Wire Wire Line
	8300 4700 8300 4800
Wire Wire Line
	8300 4500 8300 4400
Wire Wire Line
	8300 4400 8100 4400
Wire Wire Line
	6800 4400 6800 4100
Wire Wire Line
	7600 4100 7600 4400
Connection ~ 7600 4400
Wire Wire Line
	7600 4400 6800 4400
$Comp
L Project:R R46
U 1 1
P 8800 4600
F 0 "R46" V 8730 4600 50  0000 C CNN
F 1 "120k" V 8870 4600 50  0000 C CNN
F 2 "LibreSolar:R_0805_2012" H 8800 4600 50  0001 C CNN
F 3 "" H 8800 4600 50  0000 C CNN
F 4 "Yageo" H 4000 -750 50  0001 C CNN "Manufacturer"
F 5 "RC0805FR-07120KL" H 4000 -750 50  0001 C CNN "PartNumber"
	1    8800 4600
	1    0    0    -1  
$EndComp
Wire Wire Line
	8300 4400 8500 4400
Connection ~ 8300 4400
Text Label 9200 4100 2    50   ~ 0
BUTTON
Wire Wire Line
	3400 4500 3800 4500
Text Label 3800 4500 2    50   ~ 0
BUTTON
Text Notes 7100 6300 0    50   ~ 0
Drive low if no ext. \nsensor detected
Wire Wire Line
	6300 3900 7100 3900
NoConn ~ 3400 2600
NoConn ~ 3400 2700
NoConn ~ 3400 2900
NoConn ~ 3400 3000
NoConn ~ 3400 3100
NoConn ~ 3400 3300
NoConn ~ 3400 4100
NoConn ~ 3400 4200
NoConn ~ 3400 4300
NoConn ~ 3400 4400
Text Notes 8800 3500 0    50   ~ 0
1k series resistor for\nUART tested, but does \nnot work with 115200 Bd
Wire Wire Line
	7800 5100 7800 5200
Wire Wire Line
	4200 6100 5100 6100
Wire Wire Line
	6100 6900 4600 6900
Wire Wire Line
	4600 6900 4600 6700
Wire Wire Line
	6100 5900 6100 6900
Connection ~ 4600 6700
Wire Wire Line
	4600 6700 4200 6700
Wire Wire Line
	7000 2900 7500 2900
Wire Wire Line
	7100 3300 7400 3300
Connection ~ 7000 2900
Wire Wire Line
	7000 2900 6600 2900
Wire Wire Line
	7600 4400 7900 4400
Connection ~ 8500 4400
Wire Wire Line
	8500 4400 8800 4400
$Comp
L power:+3.3V #PWR0118
U 1 1
P 8000 2900
F 0 "#PWR0118" H 8000 2750 50  0001 C CNN
F 1 "+3.3V" H 8000 3040 50  0000 C CNN
F 2 "" H 8000 2900 50  0000 C CNN
F 3 "" H 8000 2900 50  0000 C CNN
	1    8000 2900
	-1   0    0    -1  
$EndComp
Wire Wire Line
	8000 3200 8000 3300
Connection ~ 8000 3300
Wire Wire Line
	8000 3300 8700 3300
Wire Wire Line
	8000 2900 8000 3000
Text Label 6400 3700 0    50   ~ 0
RX
Text Label 6400 3800 0    50   ~ 0
TX
$Comp
L power:GND #PWR0106
U 1 1
P 8800 4800
F 0 "#PWR0106" H 8800 4550 50  0001 C CNN
F 1 "GND" H 8800 4650 50  0000 C CNN
F 2 "" H 8800 4800 50  0000 C CNN
F 3 "" H 8800 4800 50  0000 C CNN
	1    8800 4800
	1    0    0    -1  
$EndComp
Wire Wire Line
	8500 4100 8600 4100
Wire Wire Line
	8500 4100 8500 4400
Wire Wire Line
	8800 4100 9200 4100
Wire Wire Line
	8800 4500 8800 4400
Connection ~ 8800 4400
Wire Wire Line
	8800 4400 9200 4400
Wire Wire Line
	8800 4800 8800 4700
Text Notes 9500 4800 0    50   ~ 0
BUTTON can trigger bootloader\nif pulled high before reset.\nDuration of high input on BOOT0:\n\ntau = R35 * C43\nV(t) = Vmax * (1-exp(-t/tau))\n--> t = -tau * ln(1-V/Vmax)\n\nV > 0.7 * VDD = 2.31V necessary\n--> t = 12 ms
$EndSCHEMATC
